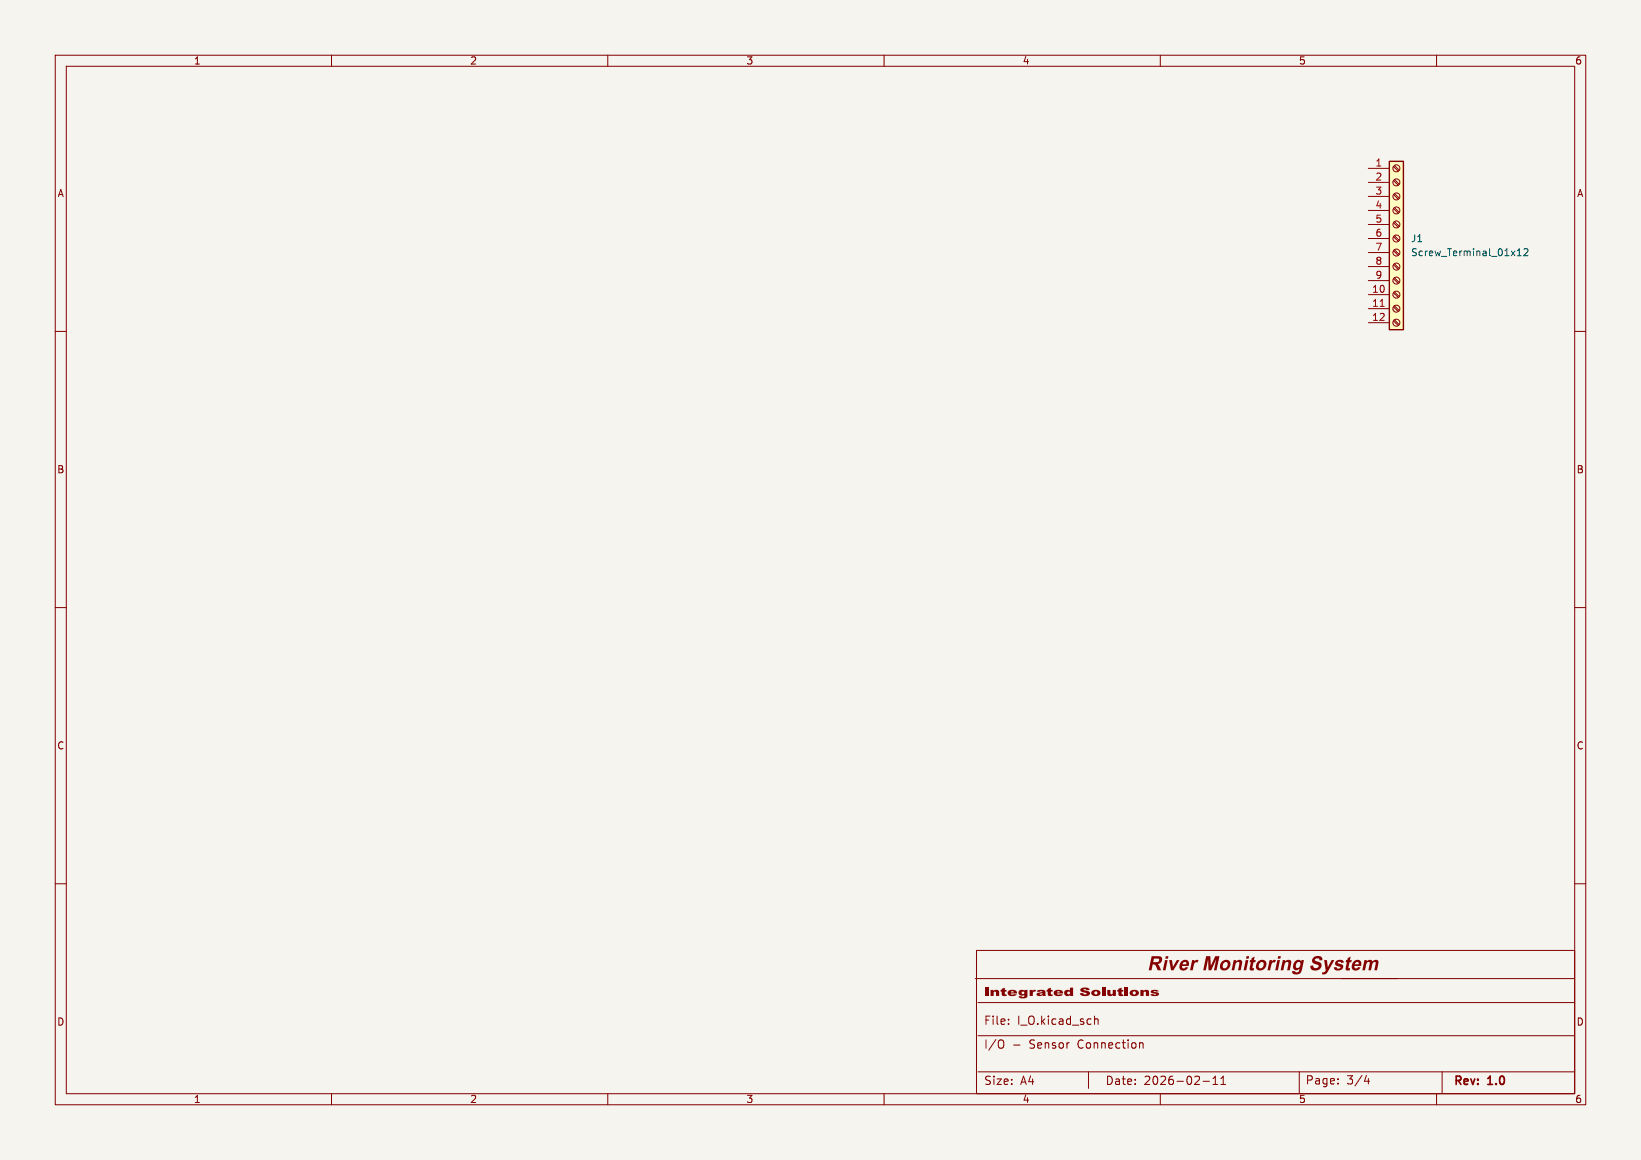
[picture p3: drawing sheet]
<svg xmlns="http://www.w3.org/2000/svg" width="297mm" height="210mm" viewBox="0 0 297 210" stroke-linecap="round" stroke-linejoin="round" font-family="sans-serif">
<path d="M0 0h297v210h-297z" fill="#f5f4ef" stroke="#f5f4ef" stroke-width=".18"/>
<g fill="none" stroke="#840000" stroke-width=".18">
<path d="M10 10h277v190h-277zM12 12h273v186h-273zM60 10v2M110 10v2M160 10v2M210 10v2M260 10v2M10 60h2M285 60h2M10 110h2M285 110h2M10 160h2"/>
<path d="M176.7 172.1h108.3v25.9h-108.3zM285 160h2M60 198v2M110 198v2M160 198v2M177 194h108M177 187.5h108M177 181.5h108M182.5 185.3v.2M182.5 184.5v.2M198.1 184v1.5M198.1 184.6l.2-.1h.4v1"/>
<path d="M210 198v2M217.7 195.8h1.2M219.5 196.3h.9M219.5 195.3l.5-.5v1.5M221 196.3h.8M221 195.3l.4-.5v1.5M242.2 196.1v.1M242.2 195.3v.2M247.3 194.7l-.4 1h1M247.7 195.2v1M260 198v2"/>
</g>
<g fill="#840000">
<path d="M178.2 178.8h.7v1.5h-.7z"/>
<path d="M179.3 179.2h.5v.2l.4-.2a.46 .46 0 0 1 .6 .4v.7h-.5v-.7l-.2-.1-.2 .2-.1 .6h-.5z"/>
<path d="M181.1 179.2h.2v-.2l.6-.2v.4h.3v.3h-.3v.4v.1h.2l.1 .3h-.4a.39 .39 0 0 1-.5-.4v-.4h-.2z"/>
<path d="M182.5 179.4a.92 .92 0 0 1 1.6 .5h-1.2l.2 .2 .9-.1a.93 .93 0 0 1-.9 .4 .93 .93 0 0 1-.7-.7h1.1l-.3-.3-.3 .3h-.5z"/>
<path d="M184.5 179.3l.6-.1 .3 .2v-.2h.6v1.1a.95 .95 0 0 1-1.6 .2v-.2l.6 .2a.25 .25 0 0 0 .2 0 .25 .25 0 0 0 .2-.2v-.2l-.5 .2a.55 .55 0 0 1-.6-.5h.6a.25 .25 0 0 0 .4 .2 .25 .25 0 0 0 0-.5 .25 .25 0 0 0-.4 .2l-.6 .1z"/>
<path d="M186.4 179.2h.5v.2l.2-.2 .4 .1-.2 .2-.3 .2-.1 .6h-.5z"/>
<path d="M187.7 179.4l.5-.2a.68 .68 0 0 1 1 .4l.1 .7h-.5l-.1-.1-.8 .1-.3-.3h.6l.1 .1a.29 .29 0 0 0 .4-.3l-.5 .2h-.6l.2-.2 .9-.2a.28 .28 0 0 0-.5 0l-.6-.1z"/>
<path d="M189.4 179.2h.2v-.2l.6-.2v.4h.3v.3h-.3v.4v.1h.3v.3h-.4a.39 .39 0 0 1-.5-.4v-.4h-.2z"/>
<path d="M190.8 179.4a.92 .92 0 0 1 1.6 .5h-1.1l.2 .2 .9-.1a.93 .93 0 0 1-1 .4 .93 .93 0 0 1-.7-.7h1.1l-.2-.3-.3 .3h-.6z"/>
<path d="M192.8 179.3a.77 .77 0 0 1 .9 0v-.5h.5v1.5h-.5v-.2l-.4 .2a.58 .58 0 0 1-.7-.5h.6a.25 .25 0 0 0 .3 .2 .25 .25 0 0 0 .1-.4 .25 .25 0 0 0-.4 .1v.1h-.6z"/>
<path d="M195.6 179l.4-.2a.9 .9 0 0 1 1.2 .4l-.6 .1-.2-.2h-.3l.3 .2a.68 .68 0 0 1 .9 .6 1.19 1.19 0 0 1-1.8 0l-.1-.1h.6a.28 .28 0 0 0 .3 .3 .28 .28 0 0 0 .3-.3l-.1-.1a.72 .72 0 0 1-1-.6z"/>
<path d="M197.6 179.4a.9 .9 0 0 1 .9-.2 .9 .9 0 0 1 .7 .7 .94 .94 0 0 1-.9 .4 .94 .94 0 0 1-.8-.5h.6a.29 .29 0 0 0 .4 .2 .29 .29 0 0 0 0-.5 .29 .29 0 0 0-.4 .2v.1h-.6z"/>
<path d="M199.5 178.8h.5v1.5h-.5z"/>
<path d="M200.4 179.2h.6v.7l.2 .1 .2-.2v-.6h.6v1.1h-.6v-.2l-.4 .2a.46 .46 0 0 1-.6-.4z"/>
<path d="M202.2 179.2h.2v-.2l.6-.2v.4h.3v.3h-.3v.4v.1h.3v.3h-.4a.39 .39 0 0 1-.5-.4v-.4h-.2z"/>
<path d="M203.6 178.8h.6v.3h-.6z"/>
<path d="M203.6 179.2h.6v1.1h-.6z"/>
<path d="M204.6 179.4a.9 .9 0 0 1 .9-.2 .9 .9 0 0 1 .6 .7 .94 .94 0 0 1-.9 .4 .94 .94 0 0 1-.8-.5h.6a.29 .29 0 0 0 .4 .2 .29 .29 0 0 0 .1-.5 .29 .29 0 0 0-.5 .2v.1h-.6z"/>
<path d="M206.4 179.2h.5v.2l.5-.2a.46 .46 0 0 1 .6 .4v.7h-.6v-.7l-.2-.1-.2 .2v.6h-.6z"/>
<path d="M208.4 179.4l.3-.2a.91 .91 0 0 1 1 .3l-.9-.1 .1 .2a.78 .78 0 0 1 .9 .3 .93 .93 0 0 1-1.6 .2l.6-.1 .3 .1 .2-.1-.2-.1a.79 .79 0 0 1-.8-.3z"/>
</g>
<path d="M176.5 177.2h108.5M181.3 188.3h.2a.96 .96 0 0 1-.2 1.5M183.5 189.2h1.1M197 194v3M206.3 188.8h.5l.1 1M235.2 194v3.8M261 194v3.8" fill="none" stroke="#840000" stroke-width=".18"/>
<path d="M251.5 29.2h2.5v30.5h-2.5z" fill="#ffffc2"/>
<path d="M251.5 29.2h2.5v30.5h-2.5z" fill="none" stroke="#840000" stroke-width=".25"/>
<g fill="none" stroke="#840000" stroke-width=".18">
<path d="M247.6 30.5h3.9M247.6 33h3.9M247.6 35.6h3.9M247.6 38.1h3.9M252.2 30.1l.9 .9M252.2 32.7l.9 .8M252.2 35.2l.9 .9M252.2 37.8l.9 .8M252.4 30l.8 .8M252.4 32.5l.8 .9M252.4 35.1l.8 .8M252.4 37.6l.8 .8"/>
<path d="M247.6 40.6h3.9M247.6 43.2h3.9M247.6 45.7h3.9M247.6 48.3h3.9M247.6 50.8h3.9M247.6 53.3h3.9M247.6 55.9h3.9M247.6 58.4h3.9M252.2 40.3l.9 .8M252.2 42.8l.9 .9M252.2 45.4l.9 .8M252.2 47.9l.9 .9"/>
<path d="M252.2 50.5l.9 .8M252.2 53l.9 .8M252.2 55.5l.9 .9M252.2 58.1l.9 .8M252.4 40.1l.8 .9M252.4 42.7l.8 .8M252.4 45.2l.8 .9M252.4 47.8l.8 .8M252.4 50.3l.8 .8M252.4 52.8l.8 .9M252.4 55.4l.8 .8M252.4 57.9l.8 .9"/>
<circle cx="252.7" cy="38.1" r=".63"/>
<circle cx="252.7" cy="35.6" r=".63"/>
<circle cx="252.7" cy="30.5" r=".63"/>
<circle cx="252.7" cy="33" r=".63"/>
<circle cx="252.7" cy="58.4" r=".63"/>
<circle cx="252.7" cy="40.6" r=".63"/>
<circle cx="252.7" cy="48.3" r=".63"/>
<circle cx="252.7" cy="55.9" r=".63"/>
<circle cx="252.7" cy="43.2" r=".63"/>
<circle cx="252.7" cy="50.8" r=".63"/>
<circle cx="252.7" cy="53.3" r=".63"/>
<circle cx="252.7" cy="45.7" r=".63"/>
</g>
<path d="M249.8 55.5h.7" fill="none" stroke="#a90000" stroke-width=".18"/>
<path d="M274.6 46.3h.7M274.6 45.4l.4-.4v1.3M275.8 45.2l.5-.2 .2 .4-.7 .9h.7" fill="none" stroke="#006464" stroke-width=".18"/>
<text font-size="3.5" fill="#840000" x="207.7" y="176.6">River Monitoring System</text>
<g font-size="2.1" fill="#840000">
<text x="178" y="185.7">File:</text>
<text x="184.1" y="185.7">I_O.kicad_sch</text>
<text x="178" y="190.1">I/O</text>
<text x="186.3" y="190.1">Sensor</text>
<text x="195.2" y="190.1">Connection</text>
<text x="178" y="196.6">Size:</text>
<text x="184.7" y="196.6">A4</text>
<text x="200" y="196.6">Date:</text>
<text x="207" y="196.6">2026-02-11</text>
<text x="236.2" y="196.5">Page:</text>
<text x="243.7" y="196.5">3/4</text>
<text x="263" y="196.8">Rev:</text>
<text x="269.4" y="196.8">1.0</text>
</g>
<g font-size="1.8" fill="#840000">
<text x="35" y="11.9">1</text>
<text x="85" y="11.9">2</text>
<text x="135" y="11.9">3</text>
<text x="185" y="11.9">4</text>
<text x="235" y="11.9">5</text>
<text x="285" y="11.9">6</text>
<text x="10.3" y="35.9">A</text>
<text x="285.3" y="35.9">A</text>
<text x="10.3" y="85.9">B</text>
<text x="285.3" y="85.9">B</text>
<text x="10.3" y="135.9">C</text>
<text x="285.3" y="135.9">C</text>
<text x="10.3" y="185.9">D</text>
<text x="285.3" y="185.9">D</text>
<text x="35" y="199.9">1</text>
<text x="85" y="199.9">2</text>
<text x="135" y="199.9">3</text>
<text x="185" y="199.9">4</text>
<text x="235" y="199.9">5</text>
<text x="285" y="199.9">6</text>
</g>
<g font-size="1.8" fill="#a90000">
<text x="248.8" y="30.2">1</text>
<text x="248.8" y="32.8">2</text>
<text x="248.8" y="35.3">3</text>
<text x="248.8" y="37.8">4</text>
<text x="248.8" y="40.4">5</text>
<text x="248.8" y="42.9">6</text>
<text x="248.8" y="45.5">7</text>
<text x="248.2" y="53.1">10</text>
<text x="248.8" y="48">8</text>
<text x="248.8" y="50.5">9</text>
<text x="248.2" y="55.6">11</text>
<text x="248.2" y="58.2">12</text>
</g>
<g font-size="1.8" fill="#006464">
<text x="255.3" y="44">J1</text>
<text x="255.3" y="46.6">Screw_Terminal_01x12</text>
</g>
</svg>
